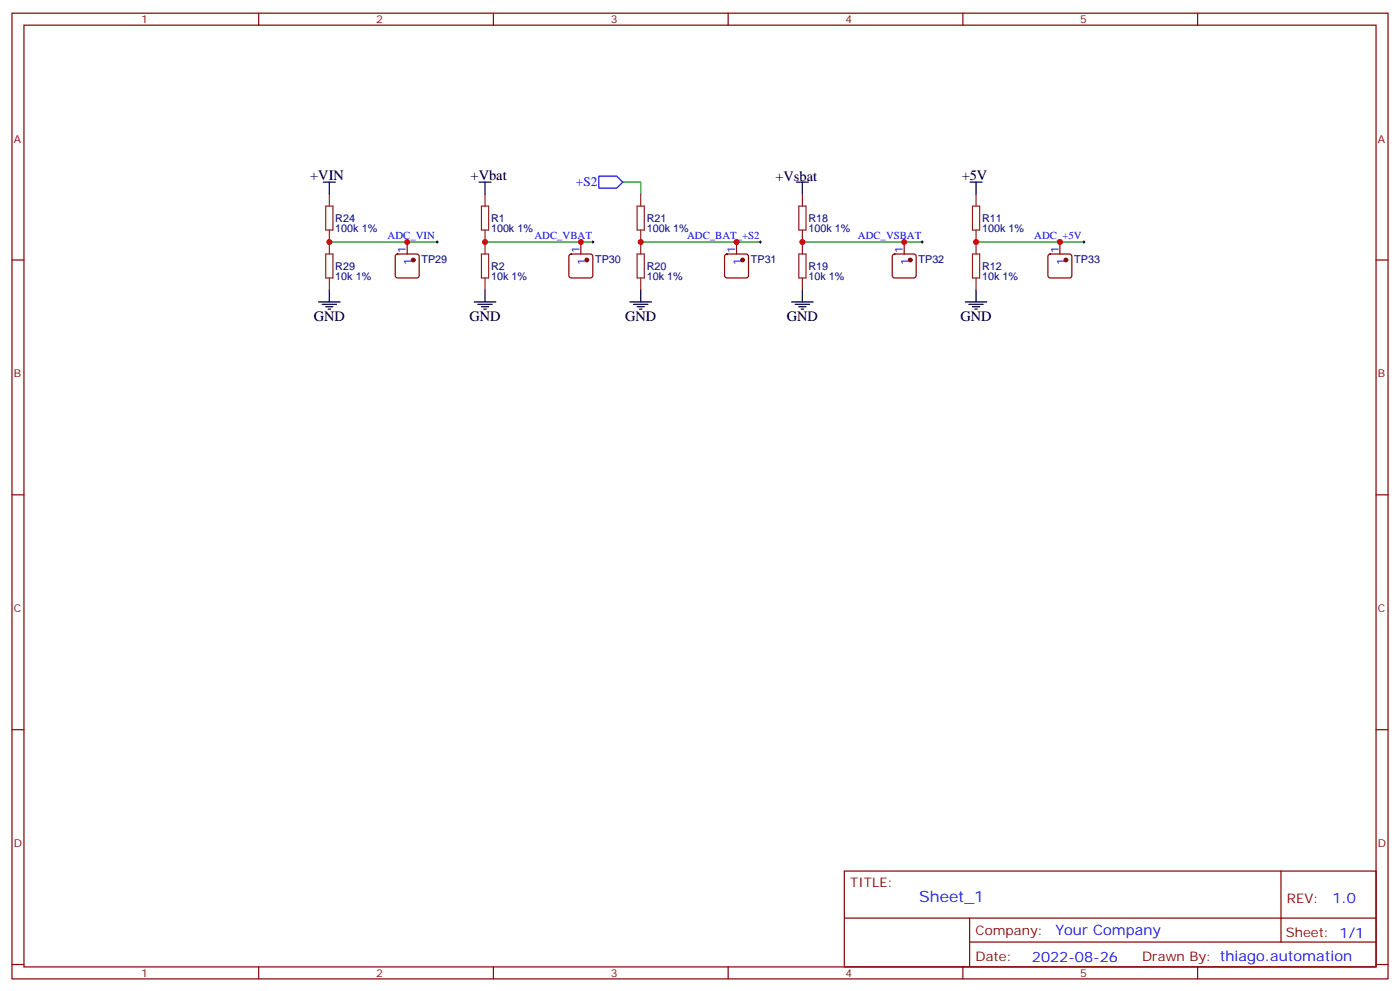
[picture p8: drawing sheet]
<svg xmlns="http://www.w3.org/2000/svg" width="412mm" height="292mm" viewBox="0 0 412 292" stroke-linecap="round" stroke-linejoin="round" font-family="sans-serif">
<g fill="none" stroke="#870000" stroke-width=".35">
<path d="M3.5 3.9h405.4v284.3h-405.4zM7.1 7.4h398.2v277.3h-398.2zM76.2 3.9v3.5M145.3 3.9v3.5M214.5 3.9v3.5M283.6 3.9v3.5M352.8 3.9v3.5M3.5 76.6h3.6M116.7 75l.4-.2h5.7l.5 .2 .2 .5v5.6l-.3 .5-.4 .2h-5.7l-.5-.2-.2-.5v-5.6zM119.9 71.3v3.5M167.8 75l.5-.2h5.6l.5 .2 .2 .5v5.6l-.2 .5-.5 .2h-5.6l-.5-.2-.2-.5v-5.6zM171.1 71.3v3.5"/>
<path d="M213.7 75l.4-.2h5.7l.5 .2 .2 .5v5.6l-.2 .5-.5 .2h-5.7l-.5-.2-.2-.5v-5.6zM217 71.3v3.5M263.1 75l.4-.2h5.7l.5 .2 .2 .5v5.6l-.3 .5-.4 .2h-5.7l-.5-.2-.2-.5v-5.6zM266.3 71.3v3.5M308.9 75l.5-.2h5.6l.5 .2 .2 .5v5.6l-.2 .5-.5 .2h-5.6l-.5-.2-.2-.5v-5.6zM312.2 71.3v3.5M405.3 76.6h3.6M3.5 145.7h3.6M405.3 145.7h3.6M3.5 214.8h3.6M405.3 214.8h3.6M248.7 256.5h156.6v28.2h-156.6z"/>
<path d="M377.3 256.5v20.9M248.7 270.3h156.5M285.6 277.4h119.6M285.6 270.3v14.1M3.5 284h3.6M76.2 284.7v3.5M145.3 284.7v3.5M214.5 284.7v3.5M283.6 284.7v3.5M352.8 284.7v3.5M405.3 284h3.6"/>
</g>
<path d="M128.4 71.3h.7M128.8 70.9v.7M174.3 71.3h.7M174.6 70.9v.7M223.7 71.3h.7M224 70.9v.7M271.3 71.3h.7M271.6 70.9v.7M318.9 71.3h.7M319.3 70.9v.7" fill="none" stroke="#000" stroke-width=".29"/>
<g fill="none" stroke="#000" stroke-width=".35">
<path d="M95.2 53.6h3.6M97 53.6v3.5M141.1 53.6h3.5M142.9 53.6v3.5M234.6 53.6h3.5M236.4 53.6v3.5M285.8 53.6h3.5M287.5 53.6v3.5M93.8 88.9h6.4M94.9 89.6h4.2M96 90.3h2.1M96.7 91h.7"/>
<path d="M97 85.4v3.5M139.7 88.9h6.3M140.8 89.6h4.2M141.8 90.3h2.1M142.5 91h.7M142.9 85.4v3.5M185.6 88.9h6.3M186.6 89.6h4.3M187.7 90.3h2.1M188.4 91h.7M188.7 85.4v3.5M233.2 88.9h6.3"/>
<path d="M234.2 89.6h4.3M235.3 90.3h2.1M236 91h.7M236.4 85.4v3.5M284.3 88.9h6.4M285.4 89.6h4.2M286.5 90.3h2.1M287.2 91h.7M287.5 85.4v3.5"/>
</g>
<path d="M183.4 53.6h5.3v3.5M97 71.3h31.8M142.9 71.3h31.7M188.7 71.3h35.3M236.4 71.3h35.2M287.5 71.3h31.8" fill="none" stroke="#008700" stroke-width=".35"/>
<g fill="none" stroke="#8c2424" stroke-width=".35">
<path d="M97 57.1v3.6M142.9 57.1v3.6M188.7 57.1v3.6M236.4 57.1v3.6M287.5 57.1v3.6M96 60.7h2.1v7h-2.1zM96 74.8h2.1v7h-2.1zM97 67.7v7.1M141.8 74.8h2.1v7h-2.1zM141.8 60.7h2.1v7h-2.1zM142.9 67.7v7.1M187.7 74.8h2.1v7h-2.1z"/>
<path d="M187.7 60.7h2.1v7h-2.1zM188.7 67.7v7.1M235.3 74.8h2.1v7h-2.1zM235.3 60.7h2.1v7h-2.1zM236.4 67.7v7.1M286.5 74.8h2.1v7h-2.1zM286.5 60.7h2.1v7h-2.1zM287.5 67.7v7.1M97 81.8v3.6M142.9 81.8v3.6M188.7 81.8v3.6M236.4 81.8v3.6"/>
<path d="M287.5 81.8v3.6"/>
</g>
<path d="M176.4 51.9h5.3l1.7 1.7-1.7 1.8h-5.3z" fill="none" stroke="#00f" stroke-width=".35"/>
<g fill="#870000" stroke="#870000" stroke-width=".35">
<circle cx="121.7" cy="76.6" r=".53"/>
<circle cx="172.9" cy="76.6" r=".53"/>
<circle cx="218.7" cy="76.6" r=".53"/>
<circle cx="268.1" cy="76.6" r=".53"/>
<circle cx="314" cy="76.6" r=".53"/>
</g>
<g fill="#c00">
<circle cx="97" cy="71.3" r=".88"/>
<circle cx="188.7" cy="71.3" r=".88"/>
<circle cx="236.4" cy="71.3" r=".88"/>
<circle cx="287.5" cy="71.3" r=".88"/>
<circle cx="142.9" cy="71.3" r=".88"/>
<circle cx="119.9" cy="71.3" r=".88"/>
<circle cx="171.1" cy="71.3" r=".88"/>
<circle cx="217" cy="71.3" r=".88"/>
<circle cx="266.3" cy="71.3" r=".88"/>
<circle cx="312.2" cy="71.3" r=".88"/>
</g>
<text font-size="4.6" fill="#00f" x="270.8" y="265.5">Sheet_1</text>
<g font-size="4.2">
<text x="91.4" y="52.9">+VIN</text>
<text x="138.6" y="52.9">+Vbat</text>
<text x="228.4" y="53.3">+Vsbat</text>
<text x="283.3" y="52.9">+5V</text>
<text x="92.4" y="94.5">GND</text>
<text x="138.3" y="94.5">GND</text>
<text x="184.1" y="94.5">GND</text>
<text x="231.8" y="94.5">GND</text>
<text x="282.9" y="94.5">GND</text>
</g>
<g font-size="4.2" fill="#00f">
<text x="392.5" y="265.7">1.0</text>
<text x="310.9" y="275.3">Your Company</text>
<text x="304" y="283.1">2022-08-26</text>
</g>
<text font-size="3.9" fill="#00f" x="169.7" y="54.9">+S2</text>
<g font-size="3.9" fill="#800">
<text x="250.5" y="261.1">TITLE:</text>
<text x="379.1" y="265.7">REV:</text>
<text x="287.4" y="275.3">Company:</text>
<text x="378.7" y="275.9">Sheet: 1/1</text>
<text x="287.4" y="282.9">Date:</text>
<text x="336.4" y="283">Drawn By: thiago.automation</text>
</g>
<g font-size="3.2" fill="#800">
<text x="41.6" y="6.9">1</text>
<text x="110.8" y="6.9">2</text>
<text x="179.9" y="6.9">3</text>
<text x="249.1" y="6.9">4</text>
<text x="318.2" y="6.9">5</text>
<text x="4.1" y="42">A</text>
<text x="405.9" y="42">A</text>
<text x="4.1" y="111.1">B</text>
<text x="405.9" y="111.1">B</text>
<text x="4.1" y="180.3">C</text>
<text x="405.9" y="180.3">C</text>
<text x="4.1" y="249.4">D</text>
<text x="405.9" y="249.4">D</text>
<text x="41.6" y="287.7">1</text>
<text x="110.8" y="287.7">2</text>
<text x="179.9" y="287.7">3</text>
<text x="249.1" y="287.7">4</text>
<text x="318.2" y="287.7">5</text>
</g>
<g font-size="3.2" fill="#000080">
<text x="98.8" y="65.3">R24</text>
<text x="144.6" y="65.3">R1</text>
<text x="190.5" y="65.3">R21</text>
<text x="238.1" y="65.3">R18</text>
<text x="289.3" y="65.3">R11</text>
<text x="98.8" y="68.4">100k 1%</text>
<text x="144.6" y="68.4">100k 1%</text>
<text x="190.5" y="68.4">100k 1%</text>
<text x="238.1" y="68.4">100k 1%</text>
<text x="289.3" y="68.4">100k 1%</text>
<text x="124.2" y="77.5">TP29</text>
<text x="175.3" y="77.5">TP30</text>
<text x="221.2" y="77.5">TP31</text>
<text x="270.6" y="77.5">TP32</text>
<text x="316.4" y="77.5">TP33</text>
<text x="98.8" y="82.5">10k 1%</text>
<text x="98.8" y="79.4">R29</text>
<text x="144.6" y="82.5">10k 1%</text>
<text x="144.6" y="79.4">R2</text>
<text x="190.5" y="82.5">10k 1%</text>
<text x="190.5" y="79.4">R20</text>
<text x="238.1" y="82.5">10k 1%</text>
<text x="238.1" y="79.4">R19</text>
<text x="289.3" y="82.5">10k 1%</text>
<text x="289.3" y="79.4">R12</text>
</g>
<g font-size="3.2" fill="#00f">
<text x="114.2" y="70.4">ADC_VIN</text>
<text x="157.4" y="70.4">ADC_VBAT</text>
<text x="202.4" y="70.4">ADC_BAT_+S2</text>
<text x="252.7" y="70.4">ADC_VSBAT</text>
<text x="304.7" y="70.4">ADC_+5V</text>
<text x="119.6" y="74.6" transform="rotate(-90 119.6 74.6)">1</text>
<text x="170.7" y="74.6" transform="rotate(-90 170.7 74.6)">1</text>
<text x="216.6" y="74.6" transform="rotate(-90 216.6 74.6)">1</text>
<text x="266" y="74.6" transform="rotate(-90 266 74.6)">1</text>
<text x="311.9" y="74.6" transform="rotate(-90 311.9 74.6)">1</text>
<text x="121.4" y="78.1" transform="rotate(-90 121.4 78.1)">1</text>
<text x="172.5" y="78.1" transform="rotate(-90 172.5 78.1)">1</text>
<text x="218.4" y="78.1" transform="rotate(-90 218.4 78.1)">1</text>
<text x="267.8" y="78.1" transform="rotate(-90 267.8 78.1)">1</text>
<text x="313.6" y="78.1" transform="rotate(-90 313.6 78.1)">1</text>
</g>
</svg>
